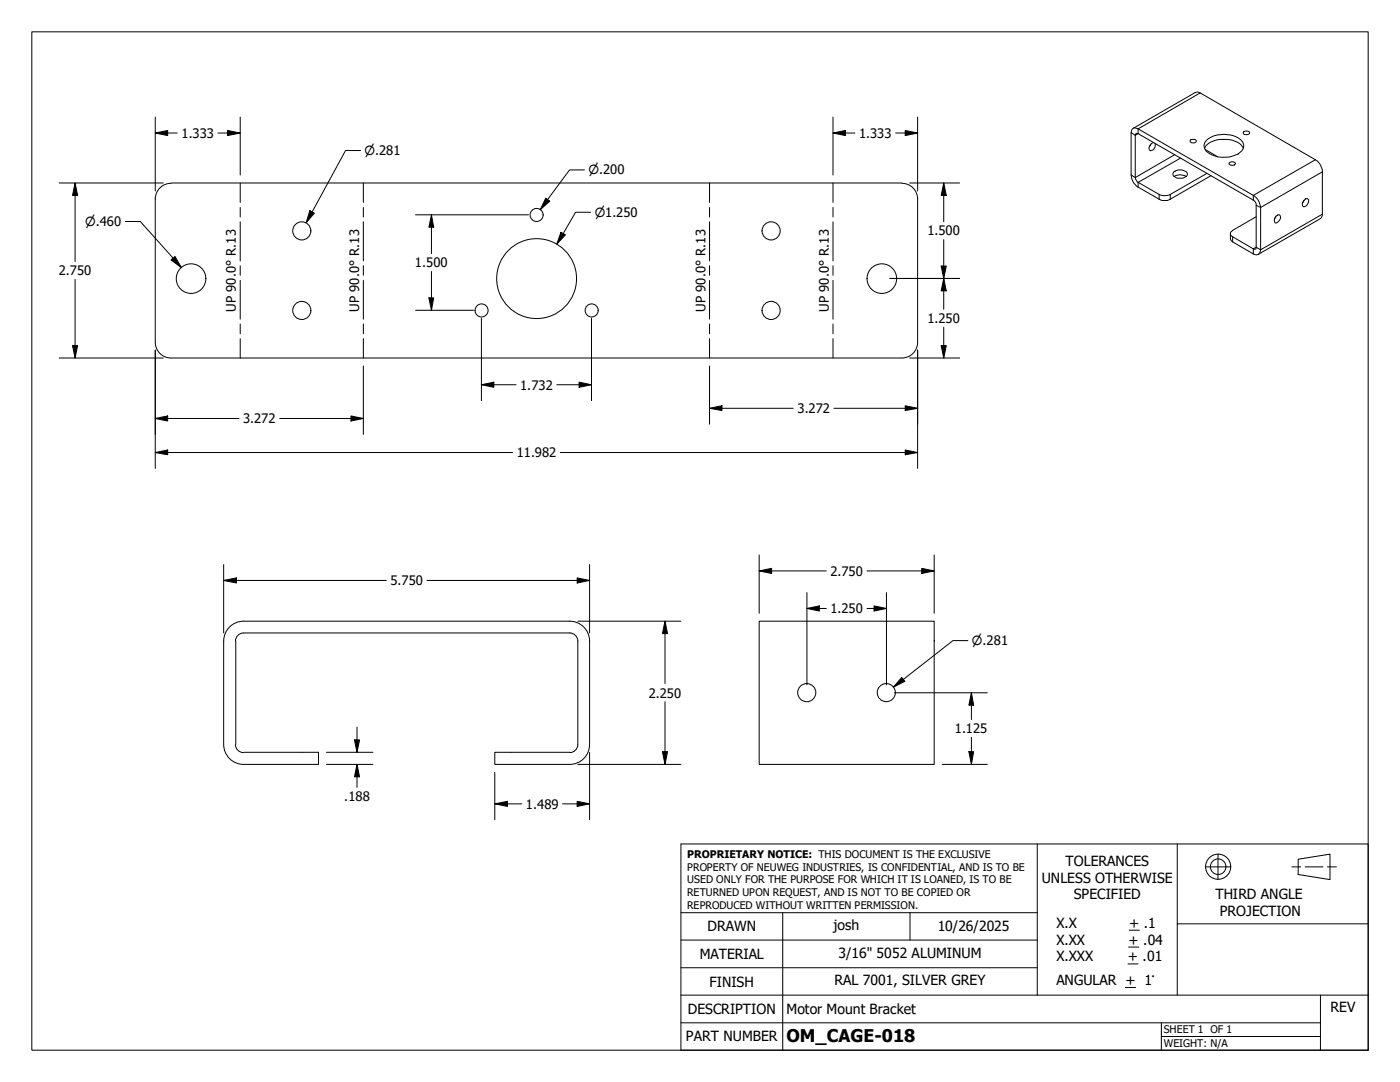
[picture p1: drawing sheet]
<svg xmlns="http://www.w3.org/2000/svg" width="279mm" height="216mm" viewBox="0 0 279 216" stroke-linecap="round" stroke-linejoin="round" font-family="sans-serif">
<!-- layer: Visible (ANSI) -->
<g fill="none" stroke="#000" stroke-width=".2">
<path d="M31 39.7v28.6M34.1 36.6a3.1 3.1 0 0 0-3.1 3.1M34.2 36.5h145.8M180 36.6a3.1 3.1 0 0 1 3.1 3.1M183.1 39.7v28.6M226.2 25.6l12.3-7.1a.9 .9 0 0 1 1 0l23.3 13.6 .6 .6 .4 .8 .1 .4v9.1l-.2 .5-12.6 7.2M229.7 28.8l-.3 .5M230.3 28.4a1.2 1.2 0 0 0-.9 1.6 .94 .94 0 0 0 1-.3 .94 .94 0 0 0 .1-1.1M234.3 34.3a2.04 2.04 0 0 1 2.6 .2 .55 .55 0 0 1-.4 .8 1.91 1.91 0 0 1-2.4-.3v-.3zM234.3 35.2a2.1 2.1 0 0 1 2.4 0M237.7 27.9l.7-.1a.35 .35 0 0 1 .3 .5 .63 .63 0 0 1-.7 .3 .63 .63 0 0 1-.4-.6zM240.4 29.6a3.7 3.7 0 0 1 3.9-1.8 4.2 4.2 0 0 1 3.9 1.8"/>
<path d="M240.5 29.8l2.5 1.4M240.7 28.1a5.5 5.5 0 0 1 7.1 0 1.48 1.48 0 0 1-.3 2.3 5.8 5.8 0 0 1-6.8-.2 1.46 1.46 0 0 1 0-2.1zM240.9 34.6l-7.6 4.3-1 .2-1-.3-4.2-2.4-.4-.5-.1-.5v-8.4l.1-.3h.4l23.2 13.4 .4 .6v8.8a.36 .36 0 0 1-.6 .2l-4.1-2.5a.67 .67 0 0 1-.5-.6 .67 .67 0 0 1 .5-.6l4.7-2.8M241.7 35.1l-8.4 4.8-1.4 .1-.6-.2-4.5-2.7-.5-.6-.4-.8-.2-.8v-8.4a.84 .84 0 0 1 .5-.9 .84 .84 0 0 1 .9 .1l23.3 13.5 .9 1.1 .3 1.1v8.4a.9 .9 0 0 1-.5 1 .9 .9 0 0 1-1-.1l-4.3-2.6-.2-.3v-1.2M245.3 32.5l.6-.2 .5 .1 .2 .2a.72 .72 0 0 1-1.3 0zM248.3 26.2h.7l.4 .3a.72 .72 0 0 1-1.2 .2l-.1-.2zM260.3 39.9l-.3 .5M260.5 39.7a.46 .46 0 0 1 .6 .1 .46 .46 0 0 1 0 .6l-.2 .5-.5 .3a.35 .35 0 0 1-.5-.3l.3-.8zM254.6 43.2l-.2 .5M254.7 43.1l.4-.2a.68 .68 0 0 1 .5 .6 .68 .68 0 0 1-.4 .6l-.4 .3h-.4l-.1-.5zM31 68.3a3.1 3.1 0 0 0 3.1 3.1M34.2 71.4h145.8"/>
<path d="M183.1 68.3a3.1 3.1 0 0 1-3.1 3.1M44.6 127.9v20.6M47.1 127.9v20.6M48.6 124a4 4 0 0 0-4 3.9M48.6 126.3a1.62 1.62 0 0 0-1.6 1.6M48.6 124h65.1a4 4 0 0 1 4 3.9M48.6 126.3h65.1a1.62 1.62 0 0 1 1.6 1.6M115.3 127.9v20.6M117.7 127.9v20.6M151.5 124h34.9v28.5h-34.9zM44.6 148.6a4 4 0 0 0 4 3.9M47 148.6a1.62 1.62 0 0 0 1.6 1.6"/>
<path d="M48.6 150.1h15v2.4h-15M115.3 148.6a1.62 1.62 0 0 1-1.6 1.6M117.7 148.6a4 4 0 0 1-4 3.9h-15v-2.4h15"/>
<circle cx="38.1" cy="55.6" r="2.95"/>
<circle cx="60.2" cy="46.1" r="1.81"/>
<circle cx="107.1" cy="55.6" r="8"/>
<circle cx="107.1" cy="42.9" r="1.3"/>
<circle cx="153.9" cy="46.1" r="1.81"/>
<circle cx="176" cy="55.6" r="2.95"/>
<circle cx="60.2" cy="61.9" r="1.81"/>
<circle cx="96.1" cy="61.9" r="1.3"/>
<circle cx="118.1" cy="61.9" r="1.3"/>
<circle cx="153.9" cy="61.9" r="1.81"/>
<circle cx="161" cy="138.2" r="1.81"/>
<circle cx="176.9" cy="138.2" r="1.81"/>
</g>
<!-- layer: Visible Narrow (ANSI) -->
<path d="M239.5 18.5l-12.4 7.2v1l-.5 .3-.9-.5M231.3 38.8v1M233.6 38.8v1M234.4 30.9l-7.8 4.5-.9-.5M235.6 31.6l-8.5 4.8v.9M262.5 31.9l-12.4 7.1v.9M263.9 34.3l-12.3 7.1-.9-.4M246 47.2v1.1M263.9 42.7l-12.3 7.1-.9-.5-.6 .4v1" fill="none" stroke="#000" stroke-width=".2"/>
<!-- layer: Bend UP -->
<g fill="none" stroke="#000" stroke-width=".2">
<path d="M47.9 36.5v3.9M72.5 36.5v3.9M141.6 36.5v3.9M166.2 36.5v3.9M47.9 41.4v1.9M47.9 44.3v7.8M47.9 53v1.9M47.9 55.9v7.8M72.5 41.4v1.9M72.5 44.3v7.8M72.5 53v1.9M72.5 55.9v7.8"/>
<path d="M141.6 41.4v1.9M141.6 44.3v7.8M141.6 53v1.9M141.6 55.9v7.8M166.2 41.4v1.9M166.2 44.3v7.8M166.2 53v1.9M166.2 55.9v7.8M47.9 64.6v2M47.9 67.6v3.8M72.5 64.6v2M72.5 67.6v3.8"/>
<path d="M141.6 64.6v2M141.6 67.6v3.8M166.2 64.6v2M166.2 67.6v3.8"/>
</g>
<!-- layer: Border (ANSI) -->
<path d="M6.3 6.3h266.7v203.2h-266.7z" fill="none" stroke="#000" stroke-width=".2"/>
<!-- layer: Title (ANSI) -->
<g fill="none" stroke="#000" stroke-width=".2">
<path d="M135.9 168.4h137.1v41.1h-137.1zM207 168.4v30.2M234.9 168.4v15.9M240.5 173h5.1M243.1 170.4v5.1M257.8 173h1.8M259.1 171.4l6.3-1v5.1l-6.3-1zM260.5 173h3.5M264.9 173h1.8M135.9 198.6h137.1M135.9 193.1h71.1M135.9 187.6h71.1"/>
<path d="M135.9 182.1h71.1M156.2 182.1v27.4M181.6 182.1v5.5M224.6 197h2M225.1 192.3h2M225.2 189h2.1M225.4 185.6h2M263.5 198.6v10.9M273 184.3h-38.1v14.3M135.9 204.1h127.6M231.8 206.8h31.7M231.8 204.1v5.4"/>
<circle cx="243.1" cy="172.9" r="2.51"/>
<circle cx="243.1" cy="172.9" r="1.56"/>
</g>
<!-- layer: Dimension (ANSI) -->
<g fill="none" stroke="#000" stroke-width=".2">
<path d="M11.8 36.5h20.8M15 36.5l.5 2.5h-1zM15 36.5v15.7M31 26.5l2.5-.5v1.1zM31 26.5h4.4M31 23.4v14.7M43.5 26.5h4.4M45.4 26l2.5 .5-2.5 .6zM47.9 23.4v11.5M71.9 30h-2.9l-7.9 14.4M108.9 39.6l.8 .5-1.9 1.7zM116.6 33.9h-2.9l-5.9 7.9"/>
<path d="M166.2 26.5l2.5-.5v1.1zM166.2 26.5h4.4M166.2 23.4v11.5M178.8 26.5h4.3M180.7 26l2.4 .5-2.4 .6zM181.5 36.5h10M183.1 23.4v14.7M188.3 36.5l.5 2.5h-1zM188.3 36.5v7.8M15 55.8v15.6M25 44.2h3l8.2 9.2M34.2 51.9l.7-.7 1.3 2.2z"/>
<path d="M61.8 42l.9 .5-1.6 1.9zM82.9 42.9h22.6M85.6 59.4h1l-.5 2.5zM86.1 42.9l.5 2.4h-1zM86.1 42.9v7.7M86.1 54.2v7.7M112 46.4l.8 .5-1.7 1.8zM117.9 42.4h-3l-3.8 6.3M177.6 55.6h13.9M187.8 53.1h1l-.5 2.5zM188.3 55.6l.5 2.4h-1zM188.3 47.8v13.9"/>
<path d="M11.8 71.4h20.8M14.5 69h1l-.5 2.4zM31 69.8v23.7M72.5 73v13.7M82.9 61.9h11.6M96.1 76.8l2.5-.5v1zM96.1 76.8h6.9M96.1 63.5v16.4M111.1 76.8h6.9M115.6 76.3l2.4 .5-2.4 .5zM118 63.5v16.4M141.6 73v11.6"/>
<path d="M181.5 71.4h10M183.1 69.8v23.7M187.8 69h1l-.5 2.4zM188.3 65.3v6.1M31 83.5l2.5-.5v1zM31 90.3l2.5-.5v.9zM31 83.5h16.7M31 90.3h71.3M55.8 83.5h16.7M70 83l2.5 .5-2.5 .5zM111.8 90.3h71.3M141.6 81.5l2.5-.5v.9z"/>
<path d="M141.6 81.5h16.7M166.4 81.5h16.7M180.7 81l2.4 .5-2.4 .4zM180.7 89.8l2.4 .5-2.4 .4zM44.6 115.8l2.6-.5v1zM44.6 115.8h32.5M44.6 112.6v13.7M85.2 115.8h32.5M115.2 115.3l2.5 .5-2.5 .5zM117.7 112.6v13.7M151.5 113.9l2.5-.5v1zM151.5 113.9h13.4"/>
<path d="M151.5 110.7v11.7M161 118.2v18.5M173 113.9h13.4M176.9 118.2v18.5M184 113.4l2.4 .5-2.4 .5zM186.4 110.7v11.7M115.3 124h20.6M132.7 124l.5 2.4h-1zM132.7 124v12.4M161 121.4l2.5-.5v1zM161 121.4h3.9M173 121.4h3.9"/>
<path d="M174.4 120.9l2.5 .5-2.5 .5zM178.5 138.2h18.5M180 135.2l.6 .8-2.3 1.1zM193.2 127.8h-3l-11.9 9.3M193.9 138.2l.4 2.5h-.9zM193.9 138.2v5.4M65.2 152.5h9.2M65.2 150.1h9.2M70.7 147.6h1.1l-.6 2.5zM71.2 152.5l.6 2.5h-1.1zM71.2 145.1v5M71.2 152.5v4.6"/>
<path d="M98.7 154.1v9.5M115.2 159.9l2.5 .5-2.5 .5zM115.3 152.5h20.6M117.7 150.1v13.5M132.2 150h1l-.5 2.5zM132.7 140v12.5M188 152.5h9M193.4 150h.9l-.4 2.5zM193.9 147.1v5.4M98.7 160.4l2.6-.5v1zM98.7 160.4h5.4M112.3 160.4h5.4"/>
</g>
<g fill="#000">
<path d="M15 36.5l.5 2.5h-1zM31 26.5l2.5-.5v1.1zM45.4 26l2.5 .5-2.5 .6zM108.9 39.6l.8 .5-1.9 1.7zM166.2 26.5l2.5-.5v1.1zM180.7 26l2.4 .5-2.4 .6zM188.3 36.5l.5 2.5h-1zM34.2 51.9l.7-.7 1.3 2.2zM61.8 42l.9 .5-1.6 1.9zM85.6 59.4h1l-.5 2.5zM86.1 42.9l.5 2.4h-1zM112 46.4l.8 .5-1.7 1.8z"/>
<path d="M187.8 53.1h1l-.5 2.5zM188.3 55.6l.5 2.4h-1zM14.5 69h1l-.5 2.4zM96.1 76.8l2.5-.5v1zM115.6 76.3l2.4 .5-2.4 .5zM187.8 69h1l-.5 2.4zM31 83.5l2.5-.5v1zM31 90.3l2.5-.5v.9zM70 83l2.5 .5-2.5 .5zM141.6 81.5l2.5-.5v.9zM180.7 81l2.4 .5-2.4 .4zM180.7 89.8l2.4 .5-2.4 .4z"/>
<path d="M44.6 115.8l2.6-.5v1zM115.2 115.3l2.5 .5-2.5 .5zM151.5 113.9l2.5-.5v1zM184 113.4l2.4 .5-2.4 .5zM132.7 124l.5 2.4h-1zM161 121.4l2.5-.5v1zM174.4 120.9l2.5 .5-2.5 .5zM180 135.2l.6 .8-2.3 1.1zM70.7 147.6h1.1l-.6 2.5zM71.2 152.5l.6 2.5h-1.1zM98.7 160.4l2.6-.5v1zM132.2 150h1l-.5 2.5z"/>
<path d="M193.4 150h.9l-.4 2.5zM193.9 138.2l.4 2.5h-.9zM115.2 159.9l2.5 .5-2.5 .5z"/>
</g>
<text font-size="3.5" x="157" y="208">OM_CAGE-018</text>
<g font-size="2.8">
<text x="212.7" y="172.8">TOLERANCES</text>
<text x="207.9" y="176.1">UNLESS OTHERWISE</text>
<text x="214.3" y="179.5">SPECIFIED</text>
<text x="242.6" y="179.4">THIRD ANGLE</text>
<text x="141.2" y="185.9">DRAWN</text>
<text x="166.4" y="185.6">josh</text>
<text x="187.1" y="185.7">10/26/2025</text>
<text x="210.8" y="185.2">X.X</text>
<text x="225.4" y="185.2">+ .1</text>
<text x="243.5" y="182.7">PROJECTION</text>
<text x="139.6" y="191.4">MATERIAL</text>
<text x="167.3" y="191.2">3/16&quot; 5052 ALUMINUM</text>
<text x="210.8" y="188.5">X.XX</text>
<text x="210.8" y="191.8">X.XXX</text>
<text x="225.1" y="191.8">+ .01</text>
<text x="225.2" y="188.5">+ .04</text>
<text x="141.6" y="196.8">FINISH</text>
<text x="166.6" y="196.6">RAL 7001, SILVER GREY</text>
<text x="210.8" y="196.6">ANGULAR + 1°</text>
<text x="137.3" y="202.3">DESCRIPTION</text>
<text x="157" y="202.2">Motor Mount Bracket</text>
<text x="265.6" y="201.9">REV</text>
<text x="136.9" y="207.8">PART NUMBER</text>
</g>
<g font-size="2.6">
<text x="36.2" y="27.5">1.333</text>
<text x="171.4" y="27.5">1.333</text>
<text x="185.1" y="47">1.500</text>
<text x="82.8" y="53.3">1.500</text>
<text x="11.7" y="54.9">2.750</text>
<text x="47.1" y="62.2" transform="rotate(-90 47.1 62.2)">UP 90.0° R.13</text>
<text x="71.7" y="62.2" transform="rotate(-90 71.7 62.2)">UP 90.0° R.13</text>
<text x="140.8" y="62.2" transform="rotate(-90 140.8 62.2)">UP 90.0° R.13</text>
<text x="165.4" y="62.2" transform="rotate(-90 165.4 62.2)">UP 90.0° R.13</text>
<text x="185.1" y="64.5">1.250</text>
<text x="103.8" y="77.7">1.732</text>
<text x="159.1" y="82.4">3.272</text>
<text x="48.5" y="84.5">3.272</text>
<text x="103.1" y="91.2">11.982</text>
<text x="77.9" y="116.8">5.750</text>
<text x="165.7" y="114.9">2.750</text>
<text x="165.7" y="122.4">1.250</text>
<text x="129.5" y="139.2">2.250</text>
<text x="190.6" y="146.3">1.125</text>
<text x="68.7" y="159.8">.188</text>
<text x="105" y="161.4">1.489</text>
</g>
<g font-size="2.5">
<text x="72.8" y="30.9">⌀.281</text>
<text x="117.5" y="34.8">⌀.200</text>
<text x="17" y="45.1">⌀.460</text>
<text x="118.7" y="43.3">⌀1.250</text>
<text x="193.9" y="128.8">⌀.281</text>
</g>
<g font-size="2.1">
<text x="137.2" y="171.3">PROPRIETARY NOTICE: THIS DOCUMENT IS THE EXCLUSIVE</text>
<text x="137.2" y="173.7">PROPERTY OF NEUWEG INDUSTRIES, IS CONFIDENTIAL, AND IS TO BE</text>
<text x="137.2" y="176.3">USED ONLY FOR THE PURPOSE FOR WHICH IT IS LOANED, IS TO BE</text>
<text x="137.2" y="178.8">RETURNED UPON REQUEST, AND IS NOT TO BE COPIED OR</text>
<text x="137.2" y="181.3">REPRODUCED WITHOUT WRITTEN PERMISSION.</text>
<text x="232.3" y="206.1">SHEET 1 OF 1</text>
<text x="232.3" y="208.9">WEIGHT: N/A</text>
</g>
</svg>
